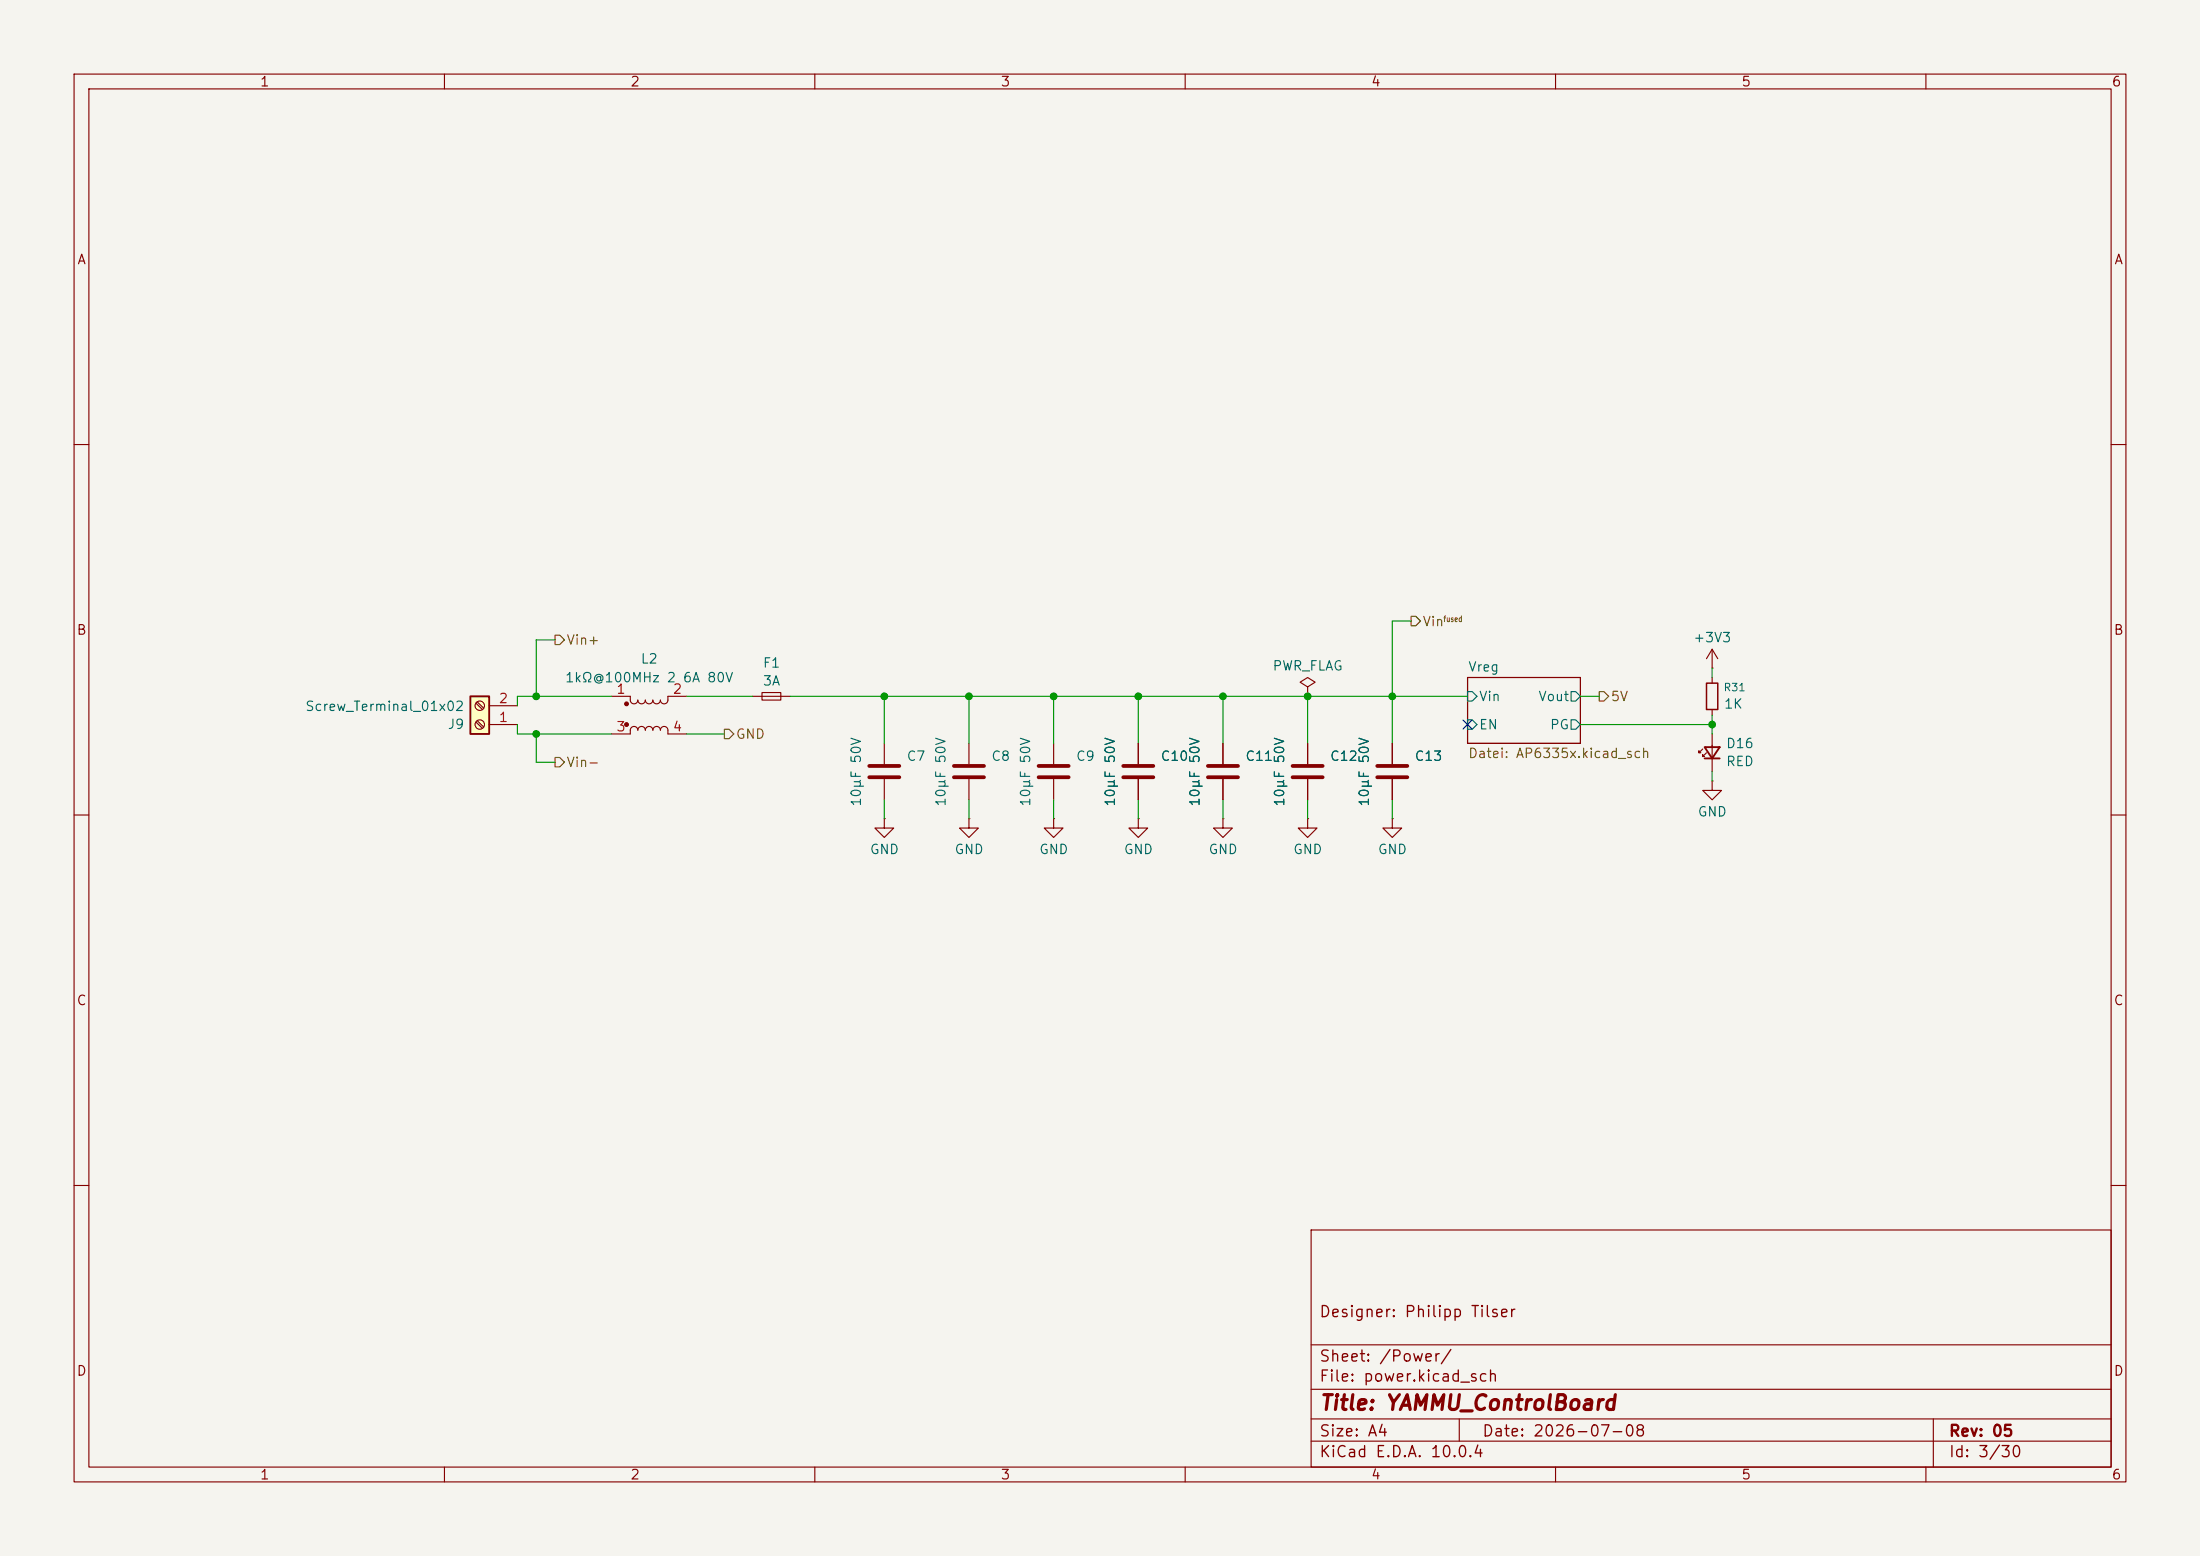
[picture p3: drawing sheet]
<svg xmlns="http://www.w3.org/2000/svg" width="297mm" height="210mm" viewBox="0 0 297 210" stroke-linecap="round" stroke-linejoin="round" font-family="sans-serif">
<path d="M0 0h297v210h-297z" fill="#f5f4ef" stroke="#f5f4ef" stroke-width=".14"/>
<g fill="none" stroke="#840000" stroke-width=".15">
<path d="M10 10h277v190h-277zM12 12h273v186h-273zM60 10v2M110 10v2M160 10v2M210 10v2M260 10v2M10 60h2M285 60h2M198.1 91.4h15.3v8.9h-15.3zM10 110h2M119.4 110.5v1.3h1.2l-1.2 1.2-1.3-1.2h1.3"/>
<path d="M119.4 110.5h.1M119.4 100.3v2.8M119.4 105.2v2.8M142.2 100.3v2.8M142.2 105.2v2.8M285 110h2M10 160h2M177 166h108v32h-108zM285 160h2M60 198v2M110 198v2M160 198v2"/>
<path d="M177 194.5h108M177 191.5h108M177 187.5h108M177 181.5h108M197 191.5v3M210 198v2M260 198v2M261 191.5v6.5"/>
</g>
<path d="M198.1 93.3h.7l.6 .7-.6 .6h-.7zM198.1 97.2h.7l.6 .6-.6 .6h-.7zM212.1 97.2h.6l.7 .6-.7 .6h-.6zM212.1 93.3h.6l.7 .7-.7 .6h-.6z" fill="none" stroke="#006464" stroke-width=".15"/>
<path d="M117.3 103.4h4.1M117.3 104.9h4.1M140.2 103.4h4.1M140.2 104.9h4.1" fill="none" stroke="#840000" stroke-width=".51"/>
<path d="M63.5 94h2.5v5.1h-2.5z" fill="#ffffc2"/>
<path d="M63.5 94h2.5v5.1h-2.5zM230.1 100.8h2.1l-1.1 1.6zM230.1 102.4h2.1" fill="none" stroke="#840000" stroke-width=".25"/>
<g fill="none" stroke="#840000" stroke-width=".15">
<path d="M64.3 97.5l.8 .8M64.3 94.9l.8 .9M64.4 97.3l.9 .8M64.4 94.7l.9 .9M66 97.8h3.8M66 95.3h3.8M82.5 94h2.6v.5a.51 .51 0 0 0 .5 .5 .51 .51 0 0 0 .5-.5 .51 .51 0 0 0 .5 .5 .51 .51 0 0 0 .5-.5 .51 .51 0 0 0 .5 .5 .51 .51 0 0 0 .5-.5 .51 .51 0 0 0 .5 .5 .51 .51 0 0 0 .6-.5 .51 .51 0 0 0 .5 .5 .51 .51 0 0 0 .5-.5v-.5h2.5M82.5 99.1h2.6v-.5a.51 .51 0 0 1 .5-.6 .51 .51 0 0 1 .5 .6 .51 .51 0 0 1 .5-.6 .51 .51 0 0 1 .5 .6 .51 .51 0 0 1 .5-.6 .51 .51 0 0 1 .5 .6 .51 .51 0 0 1 .5-.6 .51 .51 0 0 1 .6 .6 .51 .51 0 0 1 .5-.6 .51 .51 0 0 1 .5 .6v.5h2.5M101.6 94h5.1M102.9 93.5h2.5v1h-2.5zM176.5 92.7l1-.6-1-.7-1 .7 1 .6v1.3M176.5 94h.1"/>
<path d="M231.1 90.2h.1M231.1 87.6v2.6M231.1 91.4v.8M231.1 95.8v.7M231.1 99.1v5M231.1 87.6l-.7 1.3M231.1 87.6l.8 1.3M130.8 110.5v1.3h1.3l-1.3 1.2-1.3-1.2h1.3M130.8 110.5h.1M130.8 100.3v2.8M130.8 105.2v2.8M142.2 110.5v1.3h1.3l-1.3 1.2-1.2-1.2h1.2"/>
<path d="M142.2 110.5h.1M153.7 110.5v1.3h1.2l-1.2 1.2-1.3-1.2h1.3M153.7 110.5h.1M153.7 100.3v2.8M153.7 105.2v2.8M165.1 110.5v1.3h1.3l-1.3 1.2-1.3-1.2h1.3M165.1 110.5h.1M165.1 100.3v2.8M165.1 105.2v2.8M176.5 110.5v1.3h1.3l-1.3 1.2-1.2-1.2h1.2M176.5 110.5h.1M176.5 100.3v2.8"/>
<path d="M176.5 105.2v2.8M188 110.5v1.3h1.2l-1.2 1.2-1.3-1.2h1.3M188 110.5h.1M188 100.3v2.8M188 105.2v2.8M229.9 101.1l-.5 .5v-.3v.3h.2M230.4 101.6l-.5 .5v-.2v.2h.2M231.1 105.4v1.3h1.3l-1.3 1.3-1.2-1.3h1.2M231.1 105.4h.1"/>
<circle cx="64.8" cy="97.8" r=".63"/>
<circle cx="64.8" cy="95.2" r=".63"/>
</g>
<path d="M128.8 103.4h4M128.8 104.9h4M151.6 103.4h4.1M151.6 104.9h4.1M163.1 103.4h4M163.1 104.9h4M174.5 103.4h4.1M174.5 104.9h4.1M185.9 103.4h4.1M185.9 104.9h4.1" fill="none" stroke="#840000" stroke-width=".51"/>
<path d="M230.4 92.2h1.5v3.6h-1.5z" fill="none" stroke="#840000" stroke-width=".2"/>
<g fill="#840000" stroke="#840000" stroke-width=".15">
<circle cx="84.6" cy="95" r=".25"/>
<circle cx="84.6" cy="97.8" r=".25"/>
</g>
<path d="M74.9 85.7h.7l.6 .7-.6 .6h-.7zM97.8 98.4h.6l.7 .7-.7 .6h-.6zM215.9 93.3h.6l.7 .7-.7 .6h-.6zM74.9 102.2h.7l.6 .7-.6 .6h-.7z" fill="none" stroke="#725600" stroke-width=".15"/>
<path d="M190.5 83.2h.6l.7 .6-.7 .7h-.6z" fill="none" stroke="#725600" stroke-width=".16"/>
<g fill="none" stroke="#009600" stroke-width=".15">
<path d="M69.8 97.8v1.3h12.7M72.4 99.1v3.8h2.5M74.9 86.4h-2.5v7.6M82.5 94h-12.7v1.3M92.7 94h8.9M92.7 99.1h5.1M106.7 94h91.4M119.4 94v6.3M130.8 94v6.3M142.2 94v6.3M153.7 94v6.3M165.1 94v6.3"/>
<path d="M176.5 94v6.3M190.5 83.8h-2.5v16.5M213.4 94h2.5M213.4 97.8h17.7M231.1 90.2v1.2M231.1 96.5v2.6M119.4 108v2.5M130.8 108v2.5M142.2 108v2.5M153.7 108v2.5M165.1 108v2.5M176.5 108v2.5"/>
<path d="M188 108v2.5M231.1 104.1v1.3"/>
</g>
<path d="M197.5 97.2l1.2 1.2M198.7 97.2l-1.2 1.2" fill="none" stroke="#000084" stroke-width=".15"/>
<g fill="#009600" stroke="#009600" stroke-width=".14">
<circle cx="188" cy="94" r=".46"/>
<circle cx="231.1" cy="97.8" r=".46"/>
<circle cx="176.5" cy="94" r=".46"/>
<circle cx="165.1" cy="94" r=".46"/>
<circle cx="153.7" cy="94" r=".46"/>
<circle cx="119.4" cy="94" r=".46"/>
<circle cx="72.4" cy="99.1" r=".46"/>
<circle cx="142.2" cy="94" r=".46"/>
<circle cx="130.8" cy="94" r=".46"/>
<circle cx="72.4" cy="94" r=".46"/>
</g>
<text font-size="2" fill="#840000" x="178" y="190.8">Title: YAMMU_ControlBoard</text>
<g font-size="1.5" fill="#840000">
<text x="178" y="178.2">Designer: Philipp Tilser</text>
<text x="178" y="184.2">Sheet: /Power/</text>
<text x="178" y="186.9">File: power.kicad_sch</text>
<text x="178" y="197.1">KiCad E.D.A. 10.0.4</text>
<text x="178" y="194.3">Size: A4</text>
<text x="200" y="194.3">Date: 2026-07-08</text>
<text x="263" y="194.3">Rev: 05</text>
<text x="263" y="197.1">Id: 3/30</text>
</g>
<g font-size="1.3" fill="#840000">
<text x="35" y="12">1</text>
<text x="85" y="12">2</text>
<text x="135" y="12">3</text>
<text x="185" y="12">4</text>
<text x="235" y="12">5</text>
<text x="285" y="12">6</text>
<text x="10.3" y="36">A</text>
<text x="285.3" y="36">A</text>
<text x="10.3" y="86">B</text>
<text x="285.3" y="86">B</text>
<text x="10.3" y="136">C</text>
<text x="285.3" y="136">C</text>
<text x="10.3" y="186">D</text>
<text x="285.3" y="186">D</text>
<text x="35" y="200">1</text>
<text x="85" y="200">2</text>
<text x="135" y="200">3</text>
<text x="185" y="200">4</text>
<text x="235" y="200">5</text>
<text x="285" y="200">6</text>
</g>
<g font-size="1.3" fill="#725600">
<text x="76.4" y="87.3">Vin+</text>
<text x="192" y="84.8">Vin</text>
<text x="217.4" y="95">5V</text>
<text x="99.3" y="100">GND</text>
<text x="76.4" y="103.8">Vin-</text>
<text x="198.1" y="102.6">Datei: AP6335x.kicad_sch</text>
</g>
<g font-size="1.3" fill="#006464">
<text x="86.4" y="89.9">L2</text>
<text x="228.5" y="87">+3V3</text>
<text x="76.2" y="92.4">1kΩ@100MHz 2 6A 80V</text>
<text x="102.9" y="90.4">F1</text>
<text x="102.9" y="92.9">3A</text>
<text x="171.7" y="90.8">PWR_FLAG</text>
<text x="198.1" y="91">Vreg</text>
<text x="199.6" y="95">Vin</text>
<text x="207.6" y="95">Vout</text>
<text x="232.6" y="96">1K</text>
<text x="41.1" y="96.3">Screw_Terminal_01x02</text>
<text x="60.3" y="98.7">J9</text>
<text x="199.6" y="98.8">EN</text>
<text x="209.2" y="98.8">PG</text>
<text x="232.9" y="101.3">D16</text>
<text x="122.3" y="103">C7</text>
<text x="133.7" y="103">C8</text>
<text x="145.2" y="103">C9</text>
<text x="156.6" y="103">C10</text>
<text x="168" y="103">C11</text>
<text x="179.5" y="103">C12</text>
<text x="190.9" y="103">C13</text>
<text x="232.9" y="103.7">RED</text>
<text x="116.5" y="109" transform="rotate(-90 116.5 109)">10µF 50V</text>
<text x="128" y="109" transform="rotate(-90 128 109)">10µF 50V</text>
<text x="139.4" y="109" transform="rotate(-90 139.4 109)">10µF 50V</text>
<text x="150.8" y="109" transform="rotate(-90 150.8 109)">10µF 50V</text>
<text x="162.3" y="109" transform="rotate(-90 162.3 109)">10µF 50V</text>
<text x="173.7" y="109" transform="rotate(-90 173.7 109)">10µF 50V</text>
<text x="185.1" y="109" transform="rotate(-90 185.1 109)">10µF 50V</text>
<text x="229.1" y="110.5">GND</text>
<text x="117.3" y="115.6">GND</text>
<text x="128.8" y="115.6">GND</text>
<text x="140.2" y="115.6">GND</text>
<text x="151.6" y="115.6">GND</text>
<text x="163.1" y="115.6">GND</text>
<text x="174.5" y="115.6">GND</text>
<text x="185.9" y="115.6">GND</text>
</g>
<g font-size="1.3" fill="#a90000">
<text x="67.2" y="95.2">2</text>
<text x="83.1" y="94">1</text>
<text x="90.7" y="94">2</text>
<text x="67.2" y="97.8">1</text>
<text x="83.1" y="99">3</text>
<text x="90.7" y="99">4</text>
</g>
<text font-size="1" fill="#006464" x="232.6" y="93.5">R31</text>
<text font-size=".8" fill="#725600" x="194.8" y="84.1">fused</text>
</svg>
